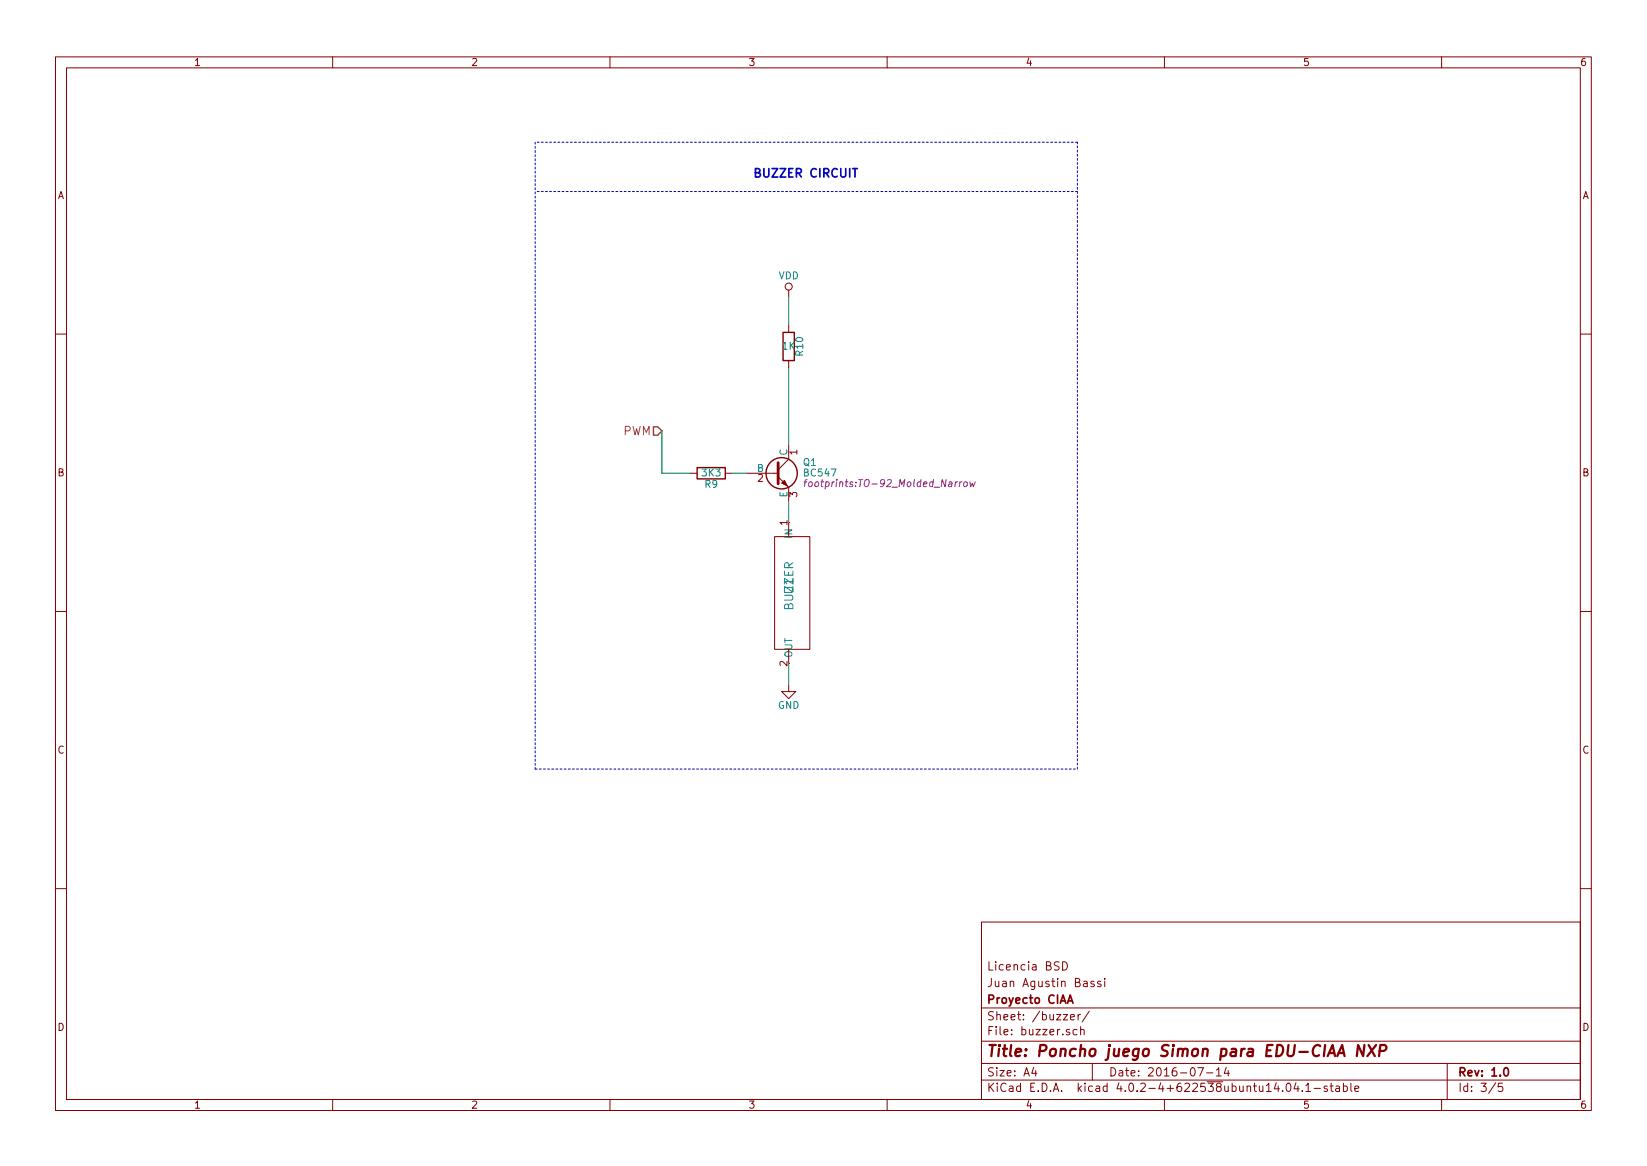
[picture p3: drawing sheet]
<svg xmlns="http://www.w3.org/2000/svg" width="297mm" height="210mm" viewBox="0 0 297 210" stroke-linecap="round" stroke-linejoin="round" font-family="sans-serif">
<g fill="none" stroke="#840000" stroke-width=".18">
<path d="M10 10.3h277v189.9h-277zM12 12.2h273v186.1h-273zM60 10.3v1.9M110 10.3v1.9M160 10.3v1.9M210 10.3v1.9M260 10.3v1.9M142.2 52.3v1.3M142.2 58.7v1.2M10 60.2h2M142.2 65v1.3M285 60.2h2"/>
<path d="M124.5 85.3h1.2M130.8 85.3h1.3M134.6 85.3h5.7M139.7 96.8h6.3v20.3h-6.3zM140.3 86l1.9 1.9v2.5M142.2 80.3v2.5l-1.9 1.9M142.2 94.2v2.6M10 110.3h2M142.2 117.1v2.5M285 110.3h2M142.2 123.4v1.3h1.3l-1.3 1.3-1.2-1.3h1.2M10 160.2h2"/>
<path d="M177 166.3h108v32h-108zM191.6 173.4a.76 .76 0 0 1 .9 .8 .76 .76 0 0 1-.9 .7zM197.3 177a.37 .37 0 0 0-.6 .1l.1 .3 .5 .1 .1 .1-.2 .3-.5-.1M198.5 177a.37 .37 0 0 0-.6 .1l.1 .3 .5 .1 .1 .1-.2 .3-.5-.1M199.2 176.4v.2M199.2 176.9v1M285 160.2h2M60 198.3v1.9M110 198.3v1.9M160 198.3v1.9M177 194.8h108M177 191.8h108"/>
<path d="M177 187.8h108M177 181.8h108M186.4 192.5l-.3 1h.9M186.8 193v1M193.1 183.4l.7-.1-.1-.3-.4-.1-.2 .2v.7h.6M194.2 185.7l-.4-.1-.3 .3 .1 .6 .2 .1 .4-.1M194.4 182.9v1M194.9 182.9l-.5 .3M194.9 185.7l.2-.1 .4 .1v.9M194.9 185.1v1.5M196.4 182.3l-1.2 2M197 191.8v3"/>
<path d="M210 198.3v1.9M216 192.5h1l-.6 1.5M217.6 193.5h1.1M219.4 193l.4-.5v1.5M219.4 194h.8M221.2 192.5l-.4 1h.9M221.5 193v1M232.2 195.4l.1-.1a.81 .81 0 0 1 .6 .6 .81 .81 0 0 1-.3 .8l-.1 .1a.8 .8 0 0 1-.6-.6 .8 .8 0 0 1 .3-.8zM233.7 195.2l-.3 1.1h.9M234.1 195.8v1M234.9 196.7v.1M235.5 195.8l.4-.5v1.5"/>
<path d="M235.5 196.8h.9M237 196.3h1.2M239.4 195.9a.37 .37 0 0 0-.6 .1l.1 .3 .5 .1v.1l-.2 .3-.4-.1M239.9 195.8h.5M240.1 195.3v1.3l.3 .2M240.9 195.9h.6l.1 .9M241.6 196.2l-.5 .1-.2 .2 .2 .3 .5-.1M242.3 195.9l.4-.1 .3 .3-.1 .6h-.6M242.3 195.3v1.5M243.6 195.3v1.3l.2 .2M244.3 196.3l.8-.1-.1-.3-.4-.1-.3 .2 .1 .7h.6M260 198.3v1.9"/>
<path d="M261 191.8v6.5M269.7 195.2l-1.2 2M271 195.3h-.7l-.1 .7 .2-.1 .5 .1 .1 .2v.5l-.2 .1-.6-.1"/>
<circle cx="142.2" cy="51.7" r=".63"/>
</g>
<path d="M192.5 180.9l.5-1.5 .5 1.5M192.7 180.5h.7M271.3 192.7l.3-.2a.81 .81 0 0 1 .5 .6 .81 .81 0 0 1-.2 .8l-.2 .1a.79 .79 0 0 1-.4-1.3z" fill="none" stroke="#840000" stroke-width=".3"/>
<path d="M241.2 190.4l.9-2 .4 2M241.4 189.9h1M246.1 188.4l-.3 2-.9-2-.2 2M246.8 188.4l1.2 2M248.2 188.4l-1.6 2M248.8 189.5h.8a.56 .56 0 0 0 .4-.5 .56 .56 0 0 0-.3-.6h-.8l-.2 2" fill="none" stroke="#840000" stroke-width=".41"/>
<g fill="none" stroke="#840000" stroke-width=".25">
<path d="M141.2 59.9h2.1v5.1h-2.1zM125.7 84.3h5.1v2.1h-5.1z"/>
<circle cx="141" cy="85.3" r="2.82"/>
</g>
<path d="M140.3 83.4v3.8" fill="none" stroke="#840000" stroke-width=".51"/>
<path d="M141 87.1l.5-.5 .5 1z" fill="#840000" stroke="#840000" stroke-width=".18"/>
<path d="M145 86.9h.5M145.6 86.5l-.4 .2-.1 1.1M145.9 87l.4-.1 .2 .2v.4l-.3 .3-.4-.2zM173.5 86.9l-.4 .2M173.9 87l.4-.1 .2 .2-.1 .4-.3 .3-.3-.2zM174.9 86.9l.2 .9 .3-.7 .1 .7 .4-.9" fill="none" stroke="#840084" stroke-width=".18"/>
<path d="M142.2 53.6v5.1M119.4 77.7v7.6h5.1M142.2 66.3v14M132.1 85.3h2.5M142.2 90.4v3.8M142.2 119.6v3.8" fill="none" stroke="#008400" stroke-width=".18"/>
<path d="M117.9 77h.7l.8 .7-.8 .8h-.7z" fill="none" stroke="#848400" stroke-width=".25"/>
<path d="M96.5 25.6v113.1M194.3 34.5h-97.8M194.3 25.6h-97.8M96.5 138.7h97.8M194.3 138.7v-113.1" fill="none" stroke="#0000c2" stroke-width=".18" stroke-dasharray=".3 .4"/>
<path d="M153.8 30.4h.8" fill="none" stroke="#0000c2" stroke-width=".3"/>
<text font-size="2.8" fill="#840000" x="178" y="190.5">Title: Poncho juego Simon para EDU-CIAA NXP</text>
<text font-size="2.1" fill="#0000c2" x="135.9" y="32">BUZZER CIRCUIT</text>
<text font-size="2.1" fill="#848400" x="112.3" y="78.5">PWM</text>
<g font-size="2.1" fill="#008484">
<text x="143.1" y="107" transform="rotate(-90 143.1 107)">U1</text>
<text x="143.1" y="110" transform="rotate(-90 143.1 110)">BUZZER</text>
</g>
<g font-size="2.1" fill="#840000">
<text x="178" y="178">Juan Agustin Bassi</text>
<text x="178" y="175">Licencia BSD</text>
<text x="178" y="184">Sheet: /buzzer/</text>
<text x="178" y="181">Proyecto CIAA</text>
<text x="178" y="186.7">File: buzzer.sch</text>
<text x="178" y="196.9">KiCad E.D.A. kicad 4.0.2-4+622538ubuntu14.04.1-stable</text>
<text x="178" y="194.1">Size: A4</text>
<text x="200" y="194.1">Date: 2016-07-14</text>
<text x="263" y="194.1">Rev: 1.0</text>
<text x="263" y="196.9">Id: 3/5</text>
</g>
<g font-size="1.8" fill="#840000">
<text x="35" y="11.9">1</text>
<text x="85" y="11.9">2</text>
<text x="135" y="11.9">3</text>
<text x="185" y="11.9">4</text>
<text x="235" y="11.9">5</text>
<text x="285" y="11.9">6</text>
<text x="10.4" y="35.9">A</text>
<text x="285.4" y="35.9">A</text>
<text x="143.8" y="82" transform="rotate(-90 143.8 82)">1</text>
<text x="10.4" y="85.9">B</text>
<text x="136.7" y="86.9">2</text>
<text x="143.8" y="89.6" transform="rotate(-90 143.8 89.6)">3</text>
<text x="285.4" y="85.9">B</text>
<text x="142" y="94.7" transform="rotate(-90 142 94.7)">1</text>
<text x="142" y="120.1" transform="rotate(-90 142 120.1)">2</text>
<text x="10.4" y="135.9">C</text>
<text x="285.4" y="135.9">C</text>
<text x="10.4" y="185.9">D</text>
<text x="285.4" y="185.9">D</text>
<text x="35" y="199.9">1</text>
<text x="85" y="199.9">2</text>
<text x="135" y="199.9">3</text>
<text x="185" y="199.9">4</text>
<text x="235" y="199.9">5</text>
<text x="285" y="199.9">6</text>
</g>
<g font-size="1.8" fill="#008484">
<text x="140.4" y="50.3">VDD</text>
<text x="141.1" y="63">1K</text>
<text x="144.8" y="64.1" transform="rotate(-90 144.8 64.1)">R10</text>
<text x="142" y="82.2" transform="rotate(-90 142 82.2)">C</text>
<text x="144.9" y="84">Q1</text>
<text x="126.6" y="85.9">3K3</text>
<text x="127.2" y="87.9">R9</text>
<text x="136.5" y="85.1">B</text>
<text x="142" y="89.7" transform="rotate(-90 142 89.7)">E</text>
<text x="145.1" y="85.9">BC547</text>
<text x="142.9" y="97" transform="rotate(-90 142.9 97)">IN</text>
<text x="142.9" y="118.6" transform="rotate(-90 142.9 118.6)">OUT</text>
<text x="140.3" y="127.8">GND</text>
</g>
<text font-size="1.8" fill="#840084" x="146.4" y="87.8">footprints:TO-92_Molded_Narrow</text>
</svg>
